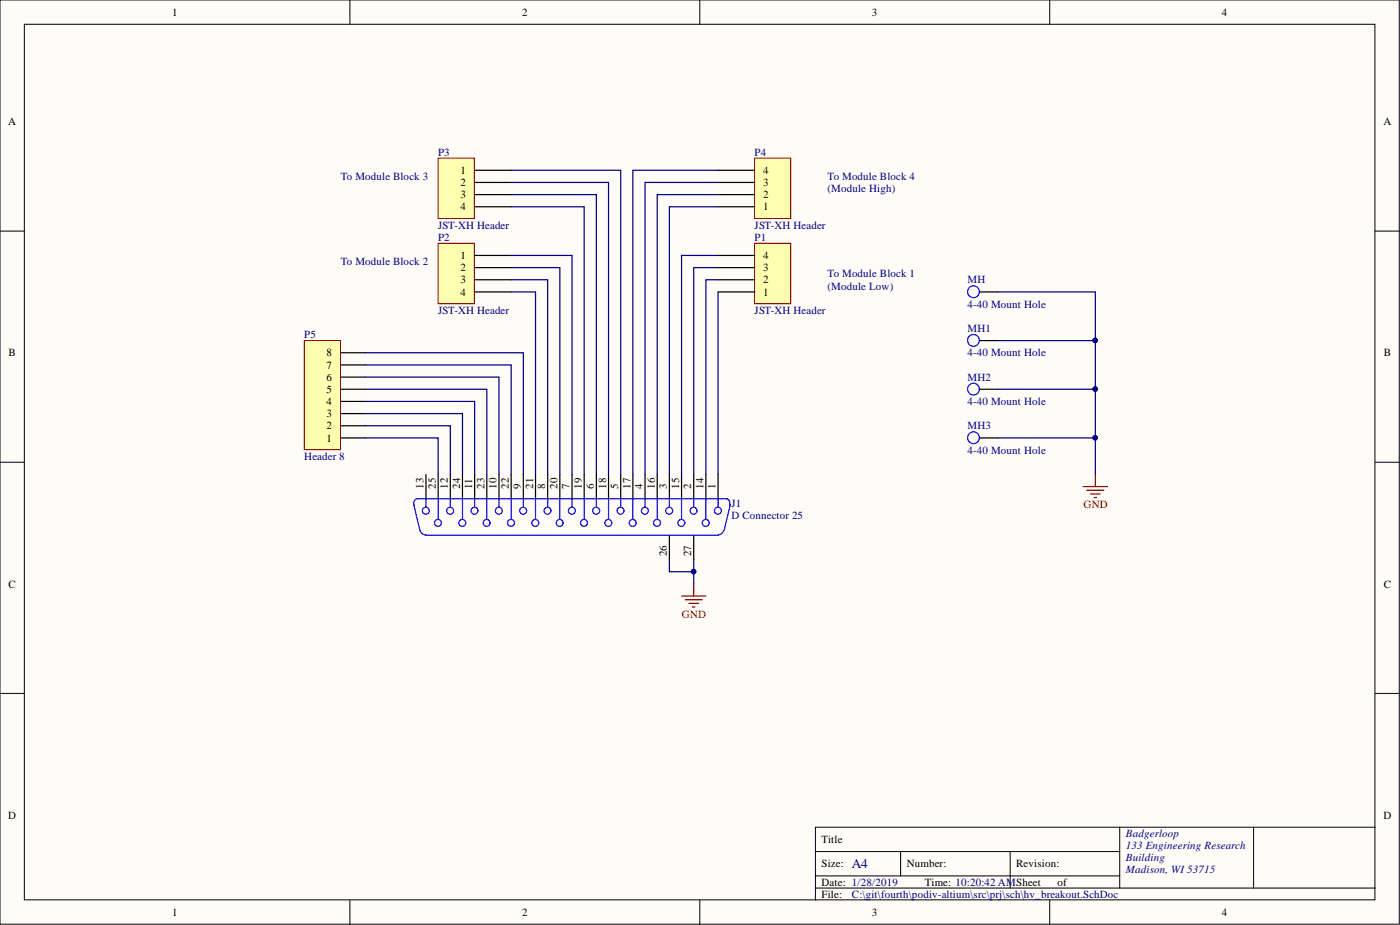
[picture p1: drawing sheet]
<svg xmlns="http://www.w3.org/2000/svg" width="292mm" height="193mm" viewBox="0 0 292 193" stroke-linecap="round" stroke-linejoin="round" font-family="sans-serif">
<g fill="#fffcf8" stroke="#000" stroke-width=".21">
<path d="M0 0h291.9v192.8h-291.9z"/>
<path d="M5.1 5.1h281.8v182.6h-281.8z"/>
</g>
<g fill="none" stroke="#000" stroke-width=".21">
<path d="M73 0v5.1M146 0v5.1M219 0v5.1M0 48.2h5.1M286.9 48.2h5.1M0 96.4h5.1M286.9 96.4h5.1M0 144.7h5.1M286.9 144.7h5.1M170.1 177.6h63.5M187.9 177.6v5.1M210.8 177.6v7.7"/>
<path d="M233.6 172.6v12.7M261.5 172.6h-91.4v15.2M286.9 172.6h-25.4v12.7M73 187.8v5.1M146 187.8v5.1M170.1 185.3h116.8M170.1 182.7h63.5M219 187.8v5.1"/>
</g>
<path d="M63.5 71.1h7.5v22.7h-7.5z" fill="#ffffb0" stroke="#800000" stroke-width=".21"/>
<path d="M71.1 78.7h5.1M71.1 76.1h5.1M71.1 73.6h5.1M71.1 91.4h5.1M71.1 88.8h5.1M71.1 86.3h5.1M71.1 83.7h5.1M71.1 81.2h5.1" fill="none" stroke="#000" stroke-width=".25"/>
<path d="M228.5 99v2.5M226 101.5h5.1M226.8 102.3h3.5M227.5 103h2.1M228.3 103.8h.5M142.2 124.4h5.1M143 125.1h3.5M143.7 125.9h2.1M144.5 126.6h.5M144.7 121.8v2.6" fill="none" stroke="#800000" stroke-width=".25"/>
<path d="M91.4 33h7.6v12.6h-7.6z" fill="#ffffb0" stroke="#800000" stroke-width=".21"/>
<path d="M99 35.5h7.7M99 38.1h7.7M99 40.6h7.7M99 43.1h7.7" fill="none" stroke="#000" stroke-width=".25"/>
<path d="M157.4 33h7.6v12.6h-7.6z" fill="#ffffb0" stroke="#800000" stroke-width=".21"/>
<path d="M149.8 38.1h7.6M149.8 35.5h7.6M149.8 43.1h7.6M149.8 40.6h7.6" fill="none" stroke="#000" stroke-width=".25"/>
<path d="M157.4 50.7h7.6v12.7h-7.6z" fill="#ffffb0" stroke="#800000" stroke-width=".21"/>
<path d="M149.8 58.4h7.6M149.8 55.8h7.6M149.8 53.3h7.6M149.8 60.9h7.6" fill="none" stroke="#000" stroke-width=".25"/>
<path d="M91.4 50.7h7.6v12.7h-7.6z" fill="#ffffb0" stroke="#800000" stroke-width=".21"/>
<g fill="none" stroke="#000" stroke-width=".25">
<path d="M99 53.3h7.7M99 55.8h7.7M99 58.4h7.7M99 60.9h7.7M204.4 60.9h3.8M204.4 71.1h3.8M88.9 99v5M91.4 99v5M94 99v5M96.5 99v5M99 99v5M101.6 99v5"/>
<path d="M104.1 99v5M106.7 99v5M109.2 99v5M111.7 99v5M114.3 99v5M116.8 99v5M119.3 99v5M121.9 99v5M124.4 99v5M127 99v5M129.5 99v5M132 99v5"/>
<path d="M134.6 99v5M137.1 99v5M139.7 99v5M142.2 99v5M144.7 99v5M147.3 99v5M149.8 99v5M204.4 81.2h3.8M204.4 91.4h3.8M139.7 111.7v5M144.7 111.7v5"/>
</g>
<g fill="none" stroke="#00f" stroke-width=".25">
<path d="M86.3 105.3l1.3 5.3M87.1 104h64.5M87.2 104.1a.95 .95 0 0 0-.8 1.3M87.7 110.7a1.23 1.23 0 0 0 1.2 .9M88.9 104v1.8M88.9 111.7h60.9M91.4 104v4.4M94 104v1.8M96.5 104v4.4M99 104v1.8M101.6 104v4.4M104.1 104v1.8"/>
<path d="M106.7 104v4.4M109.2 104v1.8M111.7 104v4.4M114.3 104v1.8M116.8 104v4.4M119.3 104v1.8M121.9 104v4.4M124.4 104v1.8M127 104v4.4M129.5 104v1.8M132 104v4.4M134.6 104v1.8"/>
<path d="M137.1 104v4.4M139.7 104v1.8M142.2 104v4.4M144.7 104v1.8M147.3 104v4.4M149.8 104v1.8M151 110.7a1.23 1.23 0 0 1-1.2 .9M151.5 104a.94 .94 0 0 1 .7 1.4M152.4 105.3l-1.3 5.3"/>
<circle cx="203.1" cy="71" r="1.23"/>
<circle cx="203.1" cy="60.9" r="1.23"/>
<circle cx="203.1" cy="91.3" r="1.23"/>
<circle cx="203.1" cy="81.2" r="1.23"/>
<circle cx="88.8" cy="106.5" r=".72"/>
<circle cx="91.4" cy="109.1" r=".72"/>
<circle cx="93.9" cy="106.5" r=".72"/>
<circle cx="96.5" cy="109.1" r=".72"/>
<circle cx="99" cy="106.5" r=".72"/>
<circle cx="101.5" cy="109.1" r=".72"/>
<circle cx="104.1" cy="106.5" r=".72"/>
<circle cx="106.6" cy="109.1" r=".72"/>
<circle cx="109.2" cy="106.5" r=".72"/>
<circle cx="111.7" cy="109.1" r=".72"/>
<circle cx="114.2" cy="106.5" r=".72"/>
<circle cx="116.8" cy="109.1" r=".72"/>
<circle cx="119.3" cy="106.5" r=".72"/>
<circle cx="121.8" cy="109.1" r=".72"/>
<circle cx="124.4" cy="106.5" r=".72"/>
<circle cx="126.9" cy="109.1" r=".72"/>
<circle cx="129.5" cy="106.5" r=".72"/>
<circle cx="132" cy="109.1" r=".72"/>
<circle cx="134.5" cy="106.5" r=".72"/>
<circle cx="137.1" cy="109.1" r=".72"/>
<circle cx="139.6" cy="106.5" r=".72"/>
<circle cx="142.2" cy="109.1" r=".72"/>
<circle cx="144.7" cy="106.5" r=".72"/>
<circle cx="147.2" cy="109.1" r=".72"/>
<circle cx="149.8" cy="106.5" r=".72"/>
</g>
<g fill="none" stroke="#000080" stroke-width=".25">
<path d="M106.7 38.1h20.3v60.9M106.7 35.5h22.8v63.5M149.8 38.1h-15.2v60.9M149.8 35.5h-17.8v63.5M106.7 40.6h17.7v58.4M106.7 43.1h15.2v55.9M106.7 55.8h10.1v43.2M106.7 58.4h7.6v40.6M106.7 53.3h12.6v45.7M149.8 58.4h-2.5v40.6M149.8 55.8h-5.1v43.2M149.8 53.3h-7.6v45.7"/>
<path d="M149.8 40.6h-12.7v58.4M149.8 43.1h-10.1v55.9M76.2 73.6h33v25.4M76.2 76.1h30.5v22.9M76.2 78.7h27.9v20.3M106.7 60.9h5v38.1M149.8 60.9v38.1M208.2 60.9h20.3v38.1M208.2 71.1h20.3M76.2 81.2h25.4v17.8M76.2 83.7h22.8v15.3M76.2 86.3h20.3v12.7"/>
<path d="M76.2 88.8h17.8v10.2M76.2 91.4h15.2v7.6M208.2 81.2h20.3M208.2 91.4h20.3M139.7 116.7v2.6h5M144.7 116.7v5.1"/>
</g>
<g fill="#000080" stroke="#000080" stroke-width=".21">
<circle cx="144.7" cy="119.2" r=".47"/>
<circle cx="228.5" cy="71" r=".47"/>
<circle cx="228.5" cy="81.2" r=".47"/>
<circle cx="228.5" cy="91.3" r=".47"/>
</g>
<text font-size="2.8" fill="#000080" x="177.8" y="181.1">A4</text>
<g font-size="2.3">
<text x="35.9" y="3.3">1</text>
<text x="108.9" y="3.3">2</text>
<text x="181.9" y="3.3">3</text>
<text x="254.9" y="3.3">4</text>
<text x="1.7" y="26.1">A</text>
<text x="288.6" y="26.1">A</text>
<text x="96.1" y="36.3">1</text>
<text x="96.1" y="38.8">2</text>
<text x="96.1" y="41.4">3</text>
<text x="159.2" y="41.4">2</text>
<text x="159.2" y="38.8">3</text>
<text x="159.2" y="36.3">4</text>
<text x="96.1" y="43.9">4</text>
<text x="159.2" y="43.9">1</text>
<text x="96.1" y="54">1</text>
<text x="96.1" y="56.6">2</text>
<text x="96.1" y="59.1">3</text>
<text x="159.2" y="59.1">2</text>
<text x="159.2" y="56.6">3</text>
<text x="159.2" y="54">4</text>
<text x="96.1" y="61.7">4</text>
<text x="159.2" y="61.7">1</text>
<text x="1.8" y="74.4">B</text>
<text x="68.1" y="76.9">7</text>
<text x="68.1" y="74.4">8</text>
<text x="288.7" y="74.4">B</text>
<text x="68.1" y="82">5</text>
<text x="68.1" y="79.4">6</text>
<text x="68.1" y="89.6">2</text>
<text x="68.1" y="87">3</text>
<text x="68.1" y="84.5">4</text>
<text x="68.1" y="92.1">1</text>
<text x="88.4" y="102" transform="rotate(-90 88.4 102)">13</text>
<text x="90.9" y="102" transform="rotate(-90 90.9 102)">25</text>
<text x="93.4" y="102" transform="rotate(-90 93.4 102)">12</text>
<text x="96" y="102" transform="rotate(-90 96 102)">24</text>
<text x="98.5" y="102" transform="rotate(-90 98.5 102)">11</text>
<text x="101.1" y="102" transform="rotate(-90 101.1 102)">23</text>
<text x="103.6" y="102" transform="rotate(-90 103.6 102)">10</text>
<text x="106.1" y="102" transform="rotate(-90 106.1 102)">22</text>
<text x="108.7" y="102" transform="rotate(-90 108.7 102)">9</text>
<text x="111.2" y="102" transform="rotate(-90 111.2 102)">21</text>
<text x="113.8" y="102" transform="rotate(-90 113.8 102)">8</text>
<text x="116.3" y="102" transform="rotate(-90 116.3 102)">20</text>
<text x="118.8" y="102" transform="rotate(-90 118.8 102)">7</text>
<text x="121.4" y="102" transform="rotate(-90 121.4 102)">19</text>
<text x="123.9" y="102" transform="rotate(-90 123.9 102)">6</text>
<text x="126.5" y="102" transform="rotate(-90 126.5 102)">18</text>
<text x="129" y="102" transform="rotate(-90 129 102)">5</text>
<text x="131.5" y="102" transform="rotate(-90 131.5 102)">17</text>
<text x="134.1" y="102" transform="rotate(-90 134.1 102)">4</text>
<text x="136.6" y="102" transform="rotate(-90 136.6 102)">16</text>
<text x="139.2" y="102" transform="rotate(-90 139.2 102)">3</text>
<text x="141.7" y="102" transform="rotate(-90 141.7 102)">15</text>
<text x="144.2" y="102" transform="rotate(-90 144.2 102)">2</text>
<text x="146.8" y="102" transform="rotate(-90 146.8 102)">14</text>
<text x="149.3" y="102" transform="rotate(-90 149.3 102)">1</text>
<text x="139.2" y="116" transform="rotate(-90 139.2 116)">26</text>
<text x="144.2" y="116" transform="rotate(-90 144.2 116)">27</text>
<text x="1.8" y="122.6">C</text>
<text x="288.7" y="122.6">C</text>
<text x="1.7" y="170.8">D</text>
<text x="288.6" y="170.8">D</text>
<text x="171.4" y="175.9">Title</text>
<text x="171.4" y="180.9">Size:</text>
<text x="171.4" y="184.8">Date: 1/28/2019</text>
<text x="189.2" y="180.9">Number:</text>
<text x="193" y="184.8">Time: 10:20:42 AMSheet</text>
<text x="212" y="180.9">Revision:</text>
<text x="220.7" y="184.8">of</text>
<text x="35.9" y="191.1">1</text>
<text x="108.9" y="191.1">2</text>
<text x="171.4" y="187.3">File:</text>
<text x="181.9" y="191.1">3</text>
<text x="254.9" y="191.1">4</text>
</g>
<g font-size="2.3" fill="#000080">
<text x="91.4" y="32.5">P3</text>
<text x="157.4" y="32.5">P4</text>
<text x="71.1" y="37.6">To Module Block 3</text>
<text x="172.7" y="37.6">To Module Block 4</text>
<text x="172.7" y="40.1">(Module High)</text>
<text x="91.4" y="47.7">JST-XH Header</text>
<text x="157.4" y="47.7">JST-XH Header</text>
<text x="91.4" y="50.2">P2</text>
<text x="157.4" y="50.2">P1</text>
<text x="71.1" y="55.3">To Module Block 2</text>
<text x="172.7" y="57.9">To Module Block 1</text>
<text x="201.9" y="59.1">MH</text>
<text x="91.4" y="65.5">JST-XH Header</text>
<text x="157.4" y="65.5">JST-XH Header</text>
<text x="172.7" y="60.4">(Module Low)</text>
<text x="201.9" y="64.2">4-40 Mount Hole</text>
<text x="63.5" y="70.5">P5</text>
<text x="201.9" y="69.3">MH1</text>
<text x="201.9" y="74.4">4-40 Mount Hole</text>
<text x="201.9" y="79.4">MH2</text>
<text x="201.9" y="84.5">4-40 Mount Hole</text>
<text x="201.9" y="89.6">MH3</text>
<text x="63.5" y="95.9">Header 8</text>
<text x="201.9" y="94.7">4-40 Mount Hole</text>
<text x="152.6" y="105.8">J1</text>
<text x="152.6" y="108.4">D Connector 25</text>
<text x="234.9" y="174.6">Badgerloop</text>
<text x="234.9" y="177.1">133 Engineering Research</text>
<text x="234.9" y="179.7">Building</text>
<text x="234.9" y="182.2">Madison, WI 53715</text>
<text x="177.8" y="187.3">C:\git\fourth\podiv-altium\src\prj\sch\hv_breakout.SchDoc</text>
</g>
<g font-size="2.3" fill="#800000">
<text x="226.1" y="106.1">GND</text>
<text x="142.3" y="128.9">GND</text>
</g>
</svg>
